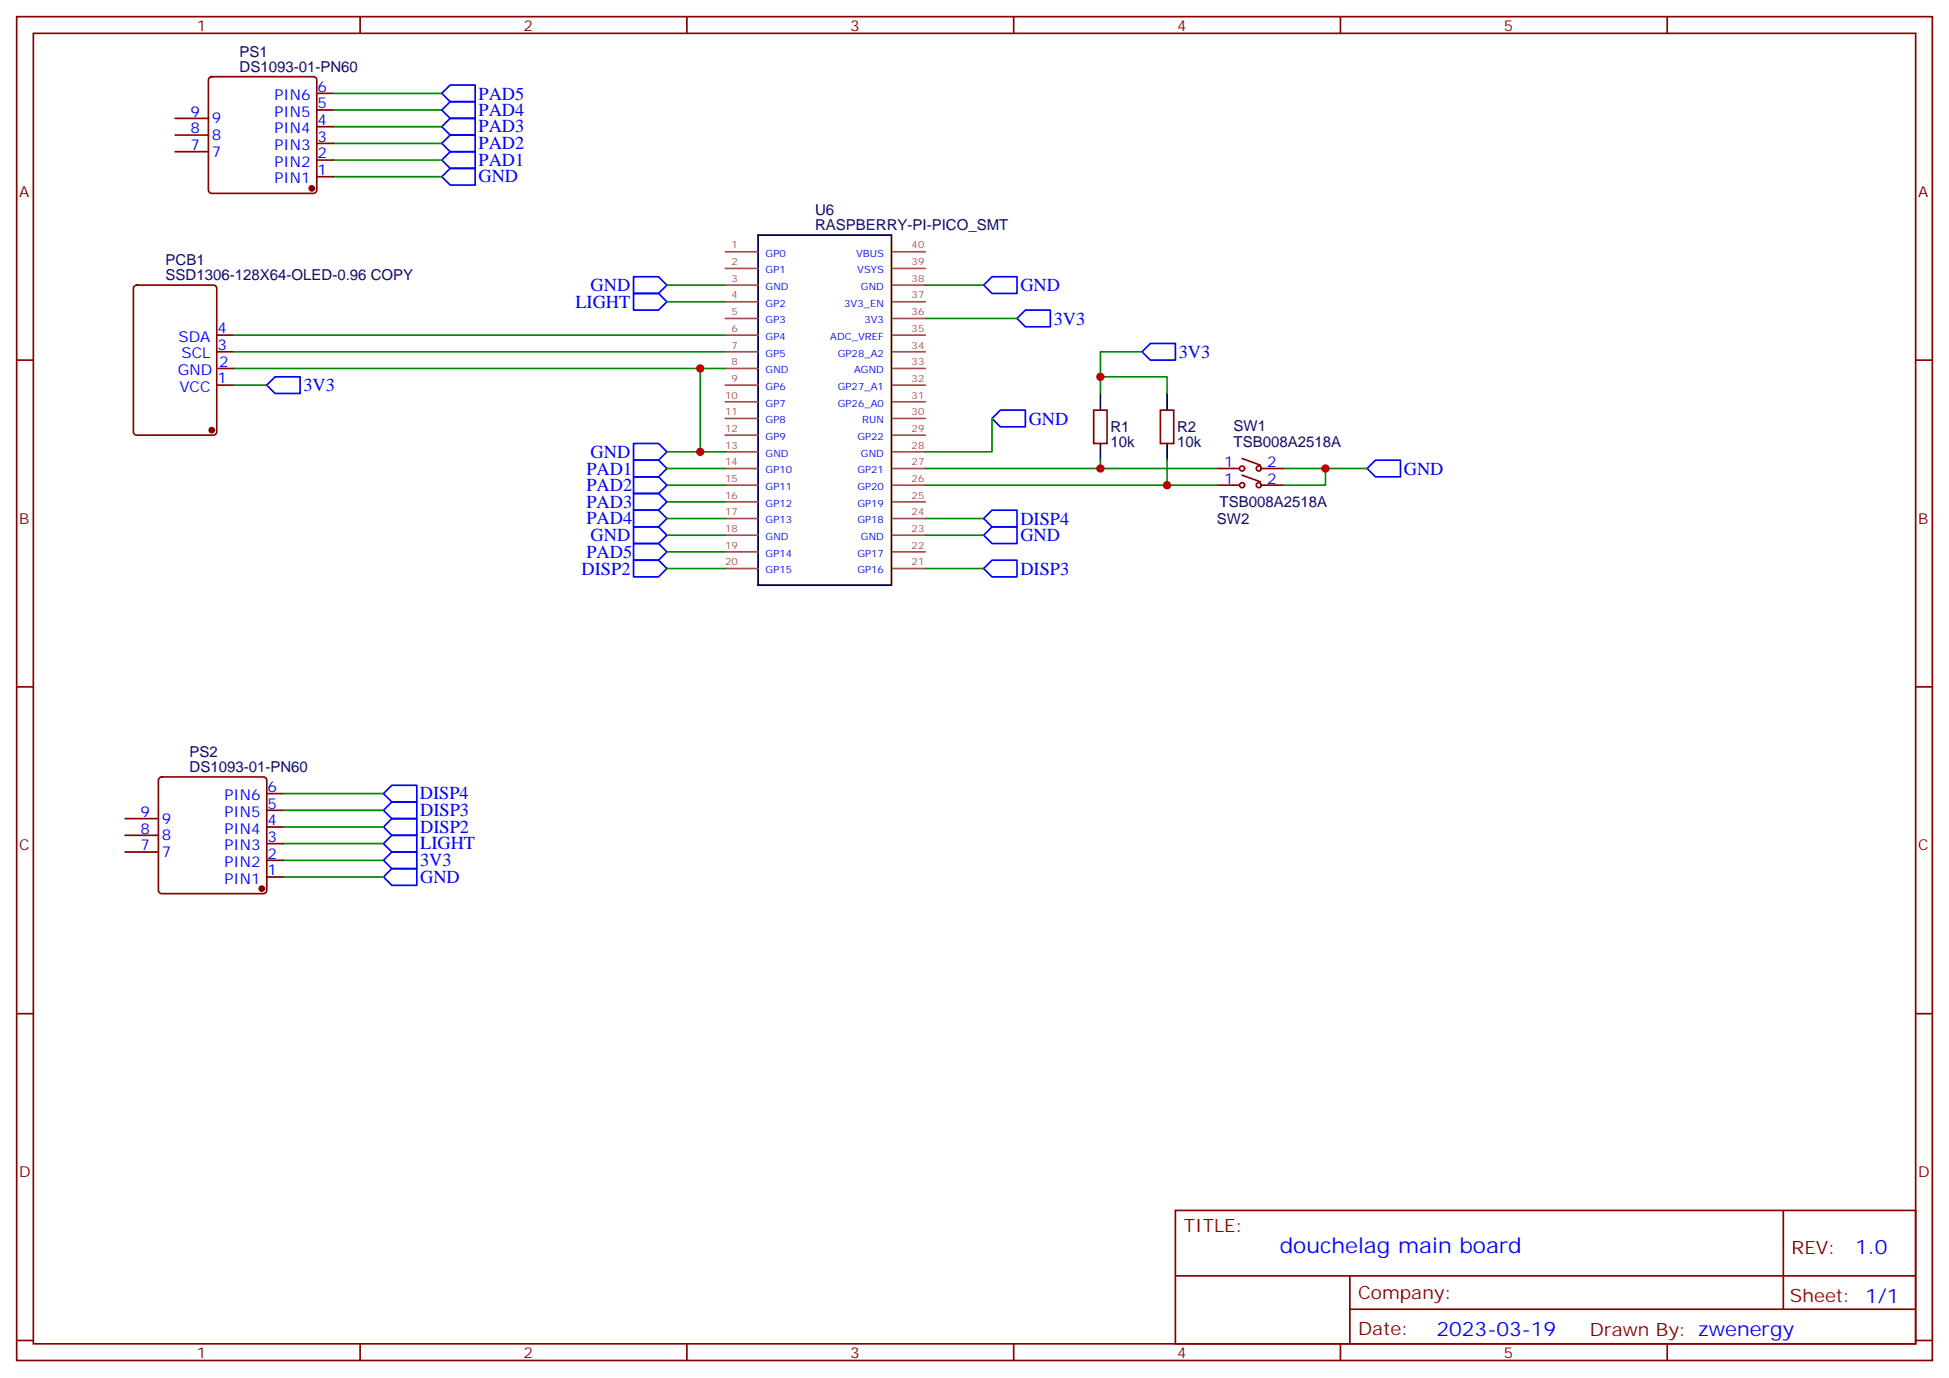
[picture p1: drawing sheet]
<svg xmlns="http://www.w3.org/2000/svg" width="412mm" height="292mm" viewBox="0 0 412 292" stroke-linecap="round" stroke-linejoin="round" font-family="sans-serif">
<g fill="none" stroke="#870000" stroke-width=".35">
<path d="M3.5 3.5h405.4v284.4h-405.4zM7.1 7.1h398.2v277.2h-398.2zM44.3 16.4l.5-.2h21.5a.71 .71 0 0 1 .7 .7v23.3a.76 .76 0 0 1-.7 .7h-21.5a.76 .76 0 0 1-.7-.7v-23.3zM67 19.8h3.6M76.2 3.5v3.6M145.3 3.5v3.6M214.5 3.5v3.6M283.6 3.5v3.6M352.8 3.5v3.6M37 32.1h7.1M37 28.6h7.1M37 25h7.1"/>
<path d="M67 37.4h3.6M67 33.9h3.6M67 30.3h3.6M67 26.8h3.6M67 23.3h3.6M3.5 76.2h3.6M28.5 60.5l.4-.2h16.3a.71 .71 0 0 1 .7 .7v30.4a.76 .76 0 0 1-.7 .7h-16.3a.76 .76 0 0 1-.7-.7v-30.4zM45.9 74.4h3.5M45.9 70.9h3.5M46.2 78h3.5M405.3 76.2h3.6M45.9 81.5h3.5"/>
<path d="M231.4 86.8h2.8v7h-2.8zM245.5 86.8h2.9v7h-2.9zM257.5 99.1h4.6M262.8 97l3.9 1.4M267.1 99.1h4.5M257.5 102.7h4.6M262.8 100.5l3.9 1.5M267.1 102.7h4.5M3.5 145.3h3.6M405.3 145.3h3.6M26.5 176.7h7M26.5 173.2h7"/>
<path d="M33.7 164.6l.5-.2h21.5a.71 .71 0 0 1 .7 .7v23.3a.76 .76 0 0 1-.7 .7h-21.5a.76 .76 0 0 1-.7-.7v-23.3zM56.4 178.5h3.6M56.4 175h3.6M56.4 171.4h3.6M56.4 167.9h3.6M26.5 180.3h7M56.4 185.6h3.6M56.4 182h3.6M3.5 214.5h3.6M405.3 214.5h3.6M248.7 256.1h156.6v28.2h-156.6zM377.3 256.1v20.9"/>
<path d="M248.7 270h156.5M285.6 277h119.6M285.6 270v14.1M3.5 283.6h3.6M76.2 284.3v3.6M145.3 284.3v3.6M214.5 284.3v3.6M283.6 284.3v3.6M352.8 284.3v3.6M405.3 283.6h3.6"/>
<circle cx="262.8" cy="99.1" r=".53"/>
<circle cx="266.3" cy="99.1" r=".53"/>
<circle cx="262.8" cy="102.7" r=".53"/>
<circle cx="266.3" cy="102.7" r=".53"/>
</g>
<path d="M160.4 49.7h28.2v74.1h-28.2zM232.8 83.3v3.5M232.8 93.8v3.6M246.9 83.3v3.5M246.9 93.8v3.6" fill="none" stroke="#000" stroke-width=".35"/>
<g fill="none" stroke="#a64a4a" stroke-width=".35">
<path d="M153.5 53.3h6.9M153.5 56.8h6.9M188.8 53.3h7M188.8 56.8h7M153.5 60.3h6.9M153.5 63.9h6.9M153.5 67.4h6.9M153.5 70.9h6.9M153.5 74.4h6.9M153.5 78h6.9M188.8 60.3h7M188.8 63.9h7"/>
<path d="M188.8 67.4h7M188.8 70.9h7M188.8 74.4h7M188.8 78h7M153.5 81.5h6.9M153.5 85h6.9M153.5 88.5h6.9M153.5 92.1h6.9M153.5 95.6h6.9M153.5 99.1h6.9M188.8 81.5h7M188.8 85h7"/>
<path d="M188.8 88.5h7M188.8 92.1h7M188.8 95.6h7M188.8 99.1h7M153.5 102.7h6.9M153.5 106.2h6.9M153.5 109.7h6.9M153.5 113.2h6.9M153.5 116.8h6.9M188.8 102.7h7M188.8 106.2h7M188.8 109.7h7"/>
<path d="M188.8 113.2h7M188.8 116.8h7M153.5 120.3h6.9M188.8 120.3h7"/>
</g>
<g fill="#870000" stroke="#870000" stroke-width=".35">
<circle cx="44.8" cy="91" r=".53"/>
<circle cx="66" cy="39.9" r=".53"/>
<circle cx="55.4" cy="188" r=".53"/>
</g>
<g fill="none" stroke="#008700" stroke-width=".35">
<path d="M70.6 19.8h22.9M70.6 37.4h22.9M70.6 33.9h22.9M70.6 30.3h22.9M70.6 26.8h22.9M70.6 23.3h22.9M49.4 74.4h104.1M49.4 70.9h104.1M49.7 78h103.8M141.1 60.3h12.4M141.1 63.9h12.4M148.2 78v17.6"/>
<path d="M195.8 67.4h19.4M195.8 60.3h12.3M232.8 79.7h14.1v3.6M241.7 74.4h-8.9v8.9M49.4 81.5h7M141.1 95.6h12.4M141.1 99.1h12.4M195.8 99.1h61.7M209.9 88.5v7.1h-14.1M232.8 97.4v1.7M246.9 97.4v5.3M271.6 99.1h17.7"/>
<path d="M280.5 99.1v3.6h-8.9M141.1 113.2h12.4M141.1 102.7h12.4M141.1 106.2h12.4M141.1 109.7h12.4M141.1 116.8h12.4M195.8 113.2h12.3M195.8 102.7h61.7M195.8 109.7h12.3M141.1 120.3h12.4M195.8 120.3h12.3M60 178.5h21.1"/>
<path d="M60 175h21.1M60 171.4h21.1M60 167.9h21.1M60 185.6h21.1M60 182h21.1"/>
</g>
<g fill="none" stroke="#00f" stroke-width=".35">
<path d="M95.2 18h5.3v3.5h-5.3l-1.7-1.7zM93.5 33.9l1.7-1.8h5.3v3.5h-5.3zM95.2 35.6h5.3v3.6h-5.3l-1.7-1.8zM95.2 28.6h5.3v3.5h-5.3l-1.7-1.8zM95.2 25h5.3v3.6h-5.3l-1.7-1.8zM95.2 21.5h5.3v3.5h-5.3l-1.7-1.7zM134.1 58.6h5.2l1.8 1.7-1.8 1.8h-5.2zM134.1 62.1h5.2l1.8 1.8-1.8 1.7h-5.2zM208.1 60.3l1.8-1.7h5.3v3.5h-5.3zM215.2 67.4l1.8-1.8h5.2v3.5h-5.2zM241.7 74.4l1.7-1.7h5.3v3.5h-5.3zM56.4 81.5l1.8-1.8h5.3v3.6h-5.3z"/>
<path d="M134.1 93.8h5.2l1.8 1.8-1.8 1.8h-5.2zM134.1 97.4h5.2l1.8 1.7-1.8 1.8h-5.2zM211.7 86.8h5.3v3.5h-5.3l-1.8-1.8zM289.3 99.1l1.7-1.7h5.3v3.5h-5.3zM134.1 111.5h5.2l1.8 1.7-1.8 1.8h-5.2zM134.1 100.9h5.2l1.8 1.8-1.8 1.7h-5.2zM134.1 104.4h5.2l1.8 1.8-1.8 1.8h-5.2zM134.1 108h5.2l1.8 1.7-1.8 1.8h-5.2zM134.1 115h5.2l1.8 1.8-1.8 1.7h-5.2zM134.1 118.5h5.2l1.8 1.8-1.8 1.8h-5.2zM208.1 113.2l1.8-1.7h5.3v3.5h-5.3zM208.1 109.7l1.8-1.7h5.3v3.5h-5.3z"/>
<path d="M208.1 120.3l1.8-1.8h5.3v3.6h-5.3zM81.1 178.5l1.8-1.8h5.3v3.6h-5.3zM81.1 175l1.8-1.8h5.3v3.5h-5.3zM81.1 171.4l1.8-1.7h5.3v3.5h-5.3zM81.1 167.9l1.8-1.7h5.3v3.5h-5.3zM81.1 182l1.8-1.7h5.3v3.5h-5.3zM82.9 183.8h5.3v3.5h-5.3l-1.8-1.7z"/>
</g>
<g fill="#c00">
<circle cx="148.2" cy="78" r=".88"/>
<circle cx="148.2" cy="95.6" r=".88"/>
<circle cx="280.5" cy="99.1" r=".88"/>
<circle cx="232.8" cy="99.1" r=".88"/>
<circle cx="246.9" cy="102.7" r=".88"/>
<circle cx="232.8" cy="79.7" r=".88"/>
</g>
<text font-size="4.6" fill="#00f" x="270.8" y="265.1">douchelag main board</text>
<g font-size="4.2" fill="#00f">
<text x="392.5" y="265.4">1.0</text>
<text x="304" y="282.7">2023-03-19</text>
</g>
<g font-size="3.9" fill="#00f">
<text x="101.2" y="21.1">PAD5</text>
<text x="101.2" y="28">PAD3</text>
<text x="101.2" y="24.6">PAD4</text>
<text x="101.2" y="35.1">PAD1</text>
<text x="101.2" y="31.5">PAD2</text>
<text x="101.2" y="38.6">GND</text>
<text x="121.7" y="65.1">LIGHT</text>
<text x="125" y="61.6">GND</text>
<text x="215.9" y="61.6">GND</text>
<text x="223" y="68.7">3V3</text>
<text x="249.4" y="75.7">3V3</text>
<text x="64.2" y="82.8">3V3</text>
<text x="217.7" y="89.8">GND</text>
<text x="124.1" y="100.4">PAD1</text>
<text x="125" y="96.9">GND</text>
<text x="297" y="100.4">GND</text>
<text x="124.1" y="103.9">PAD2</text>
<text x="124.1" y="107.5">PAD3</text>
<text x="124.1" y="111">PAD4</text>
<text x="215.9" y="111">DISP4</text>
<text x="124.1" y="118">PAD5</text>
<text x="125" y="114.5">GND</text>
<text x="215.9" y="114.5">GND</text>
<text x="123.1" y="121.6">DISP2</text>
<text x="215.9" y="121.6">DISP3</text>
<text x="88.8" y="169.1">DISP4</text>
<text x="88.9" y="172.6">DISP3</text>
<text x="88.9" y="179.7">LIGHT</text>
<text x="88.9" y="176.2">DISP2</text>
<text x="88.9" y="183.2">3V3</text>
<text x="88.9" y="186.8">GND</text>
</g>
<g font-size="3.9" fill="#800">
<text x="250.5" y="260.7">TITLE:</text>
<text x="379.1" y="265.4">REV:</text>
<text x="287.4" y="274.9">Company:</text>
<text x="378.7" y="275.5">Sheet: 1/1</text>
<text x="287.4" y="282.6">Date:</text>
<text x="336.4" y="282.7">Drawn By: zwenergy</text>
</g>
<g font-size="3.2" fill="#800">
<text x="41.6" y="6.5">1</text>
<text x="110.8" y="6.5">2</text>
<text x="179.9" y="6.5">3</text>
<text x="249.1" y="6.5">4</text>
<text x="318.2" y="6.5">5</text>
<text x="4.1" y="41.6">A</text>
<text x="405.9" y="41.6">A</text>
<text x="4.1" y="110.8">B</text>
<text x="405.9" y="110.8">B</text>
<text x="4.1" y="179.9">C</text>
<text x="405.9" y="179.9">C</text>
<text x="4.1" y="249.1">D</text>
<text x="405.9" y="249.1">D</text>
<text x="41.6" y="287.3">1</text>
<text x="110.8" y="287.3">2</text>
<text x="179.9" y="287.3">3</text>
<text x="249.1" y="287.3">4</text>
<text x="318.2" y="287.3">5</text>
</g>
<g font-size="3.2" fill="#000080">
<text x="50.7" y="12">PS1</text>
<text x="50.7" y="15.2">DS1093-01-PN60</text>
<text x="172.5" y="45.6">U6</text>
<text x="172.5" y="48.7">RASPBERRY-PI-PICO_SMT</text>
<text x="35" y="59.3">SSD1306-128X64-OLED-0.96 COPY</text>
<text x="35" y="56">PCB1</text>
<text x="234.9" y="94.6">10k</text>
<text x="234.9" y="91.5">R1</text>
<text x="249.1" y="94.6">10k</text>
<text x="249.1" y="91.4">R2</text>
<text x="261" y="94.5">TSB008A2518A</text>
<text x="261" y="91.3">SW1</text>
<text x="258.1" y="107.3">TSB008A2518A</text>
<text x="257.5" y="110.9">SW2</text>
<text x="40.1" y="160.1">PS2</text>
<text x="40.1" y="163.3">DS1093-01-PN60</text>
</g>
<g font-size="3.2" fill="#00f">
<text x="58.1" y="21.2">PIN6</text>
<text x="67.2" y="22.9">5</text>
<text x="67.2" y="19.4">6</text>
<text x="40.3" y="28.2">8</text>
<text x="40.3" y="24.7">9</text>
<text x="44.8" y="29.6">8</text>
<text x="44.8" y="26.1">9</text>
<text x="58.1" y="28.2">PIN4</text>
<text x="58.1" y="24.7">PIN5</text>
<text x="67.2" y="30">3</text>
<text x="67.2" y="26.5">4</text>
<text x="40.3" y="31.8">7</text>
<text x="44.8" y="33.2">7</text>
<text x="58.1" y="35.3">PIN2</text>
<text x="58.1" y="31.8">PIN3</text>
<text x="67.2" y="33.5">2</text>
<text x="58.1" y="38.8">PIN1</text>
<text x="67.2" y="37">1</text>
<text x="46" y="70.6">4</text>
<text x="37.8" y="72.3">SDA</text>
<text x="38.4" y="75.8">SCL</text>
<text x="46" y="74.1">3</text>
<text x="46.4" y="77.6">2</text>
<text x="37.6" y="79.4">GND</text>
<text x="38" y="82.9">VCC</text>
<text x="46" y="81.1">1</text>
<text x="259" y="98.8">1</text>
<text x="268.1" y="98.8">2</text>
<text x="259" y="102.3">1</text>
<text x="268.1" y="102.3">2</text>
<text x="56.6" y="167.6">6</text>
<text x="29.7" y="172.9">9</text>
<text x="47.5" y="172.9">PIN5</text>
<text x="47.5" y="169.3">PIN6</text>
<text x="56.6" y="171.1">5</text>
<text x="29.7" y="179.9">7</text>
<text x="29.7" y="176.4">8</text>
<text x="34.2" y="177.8">8</text>
<text x="34.2" y="174.3">9</text>
<text x="47.5" y="179.9">PIN3</text>
<text x="47.5" y="176.4">PIN4</text>
<text x="56.6" y="178.2">3</text>
<text x="56.6" y="174.6">4</text>
<text x="34.2" y="181.3">7</text>
<text x="47.5" y="183.4">PIN2</text>
<text x="56.6" y="185.2">1</text>
<text x="56.6" y="181.7">2</text>
<text x="47.5" y="187">PIN1</text>
</g>
<g font-size="2.1" fill="#a54b4b">
<text x="154.8" y="52.6">1</text>
<text x="192.9" y="52.6">40</text>
<text x="154.8" y="56.1">2</text>
<text x="154.8" y="59.6">3</text>
<text x="192.9" y="59.6">38</text>
<text x="192.9" y="56.1">39</text>
<text x="154.8" y="63.2">4</text>
<text x="192.9" y="63.2">37</text>
<text x="154.8" y="66.7">5</text>
<text x="154.8" y="70.2">6</text>
<text x="192.9" y="70.2">35</text>
<text x="192.9" y="66.7">36</text>
<text x="154.8" y="73.7">7</text>
<text x="154.8" y="77.3">8</text>
<text x="192.9" y="77.3">33</text>
<text x="192.9" y="73.7">34</text>
<text x="154.8" y="80.8">9</text>
<text x="192.9" y="80.8">32</text>
<text x="153.4" y="84.3">10</text>
<text x="153.4" y="87.9">11</text>
<text x="192.9" y="87.9">30</text>
<text x="192.9" y="84.3">31</text>
<text x="153.4" y="91.4">12</text>
<text x="153.4" y="94.9">13</text>
<text x="192.9" y="94.9">28</text>
<text x="192.9" y="91.4">29</text>
<text x="153.4" y="98.4">14</text>
<text x="153.4" y="102">15</text>
<text x="192.9" y="102">26</text>
<text x="192.9" y="98.4">27</text>
<text x="153.4" y="105.5">16</text>
<text x="192.9" y="105.5">25</text>
<text x="153.4" y="109">17</text>
<text x="153.4" y="112.5">18</text>
<text x="192.9" y="112.5">23</text>
<text x="192.9" y="109">24</text>
<text x="153.4" y="116.1">19</text>
<text x="153.4" y="119.6">20</text>
<text x="192.9" y="119.6">21</text>
<text x="192.9" y="116.1">22</text>
</g>
<g font-size="2.1" fill="#00f">
<text x="162" y="54.3">GP0</text>
<text x="162" y="57.8">GP1</text>
<text x="181.1" y="54.3">VBUS</text>
<text x="181.4" y="57.8">VSYS</text>
<text x="162" y="61.4">GND</text>
<text x="162" y="64.9">GP2</text>
<text x="178.6" y="64.9">3V3_EN</text>
<text x="182.2" y="61.4">GND</text>
<text x="162" y="68.4">GP3</text>
<text x="162" y="71.9">GP4</text>
<text x="175.7" y="71.9">ADC_VREF</text>
<text x="182.9" y="68.4">3V3</text>
<text x="162" y="75.5">GP5</text>
<text x="177.3" y="75.5">GP28_A2</text>
<text x="162" y="79">GND</text>
<text x="162" y="82.5">GP6</text>
<text x="177.3" y="82.5">GP27_A1</text>
<text x="180.7" y="79">AGND</text>
<text x="162" y="86.1">GP7</text>
<text x="162" y="89.6">GP8</text>
<text x="177.3" y="86.1">GP26_A0</text>
<text x="182.4" y="89.6">RUN</text>
<text x="162" y="93.1">GP9</text>
<text x="181.4" y="93.1">GP22</text>
<text x="162" y="96.6">GND</text>
<text x="162" y="100.2">GP10</text>
<text x="181.4" y="100.2">GP21</text>
<text x="182.2" y="96.6">GND</text>
<text x="162" y="103.7">GP11</text>
<text x="162" y="107.2">GP12</text>
<text x="181.4" y="107.2">GP19</text>
<text x="181.4" y="103.7">GP20</text>
<text x="162" y="110.8">GP13</text>
<text x="181.4" y="110.8">GP18</text>
<text x="162" y="114.3">GND</text>
<text x="162" y="117.8">GP14</text>
<text x="181.4" y="117.8">GP17</text>
<text x="182.2" y="114.3">GND</text>
<text x="162" y="121.3">GP15</text>
<text x="181.4" y="121.3">GP16</text>
</g>
</svg>
